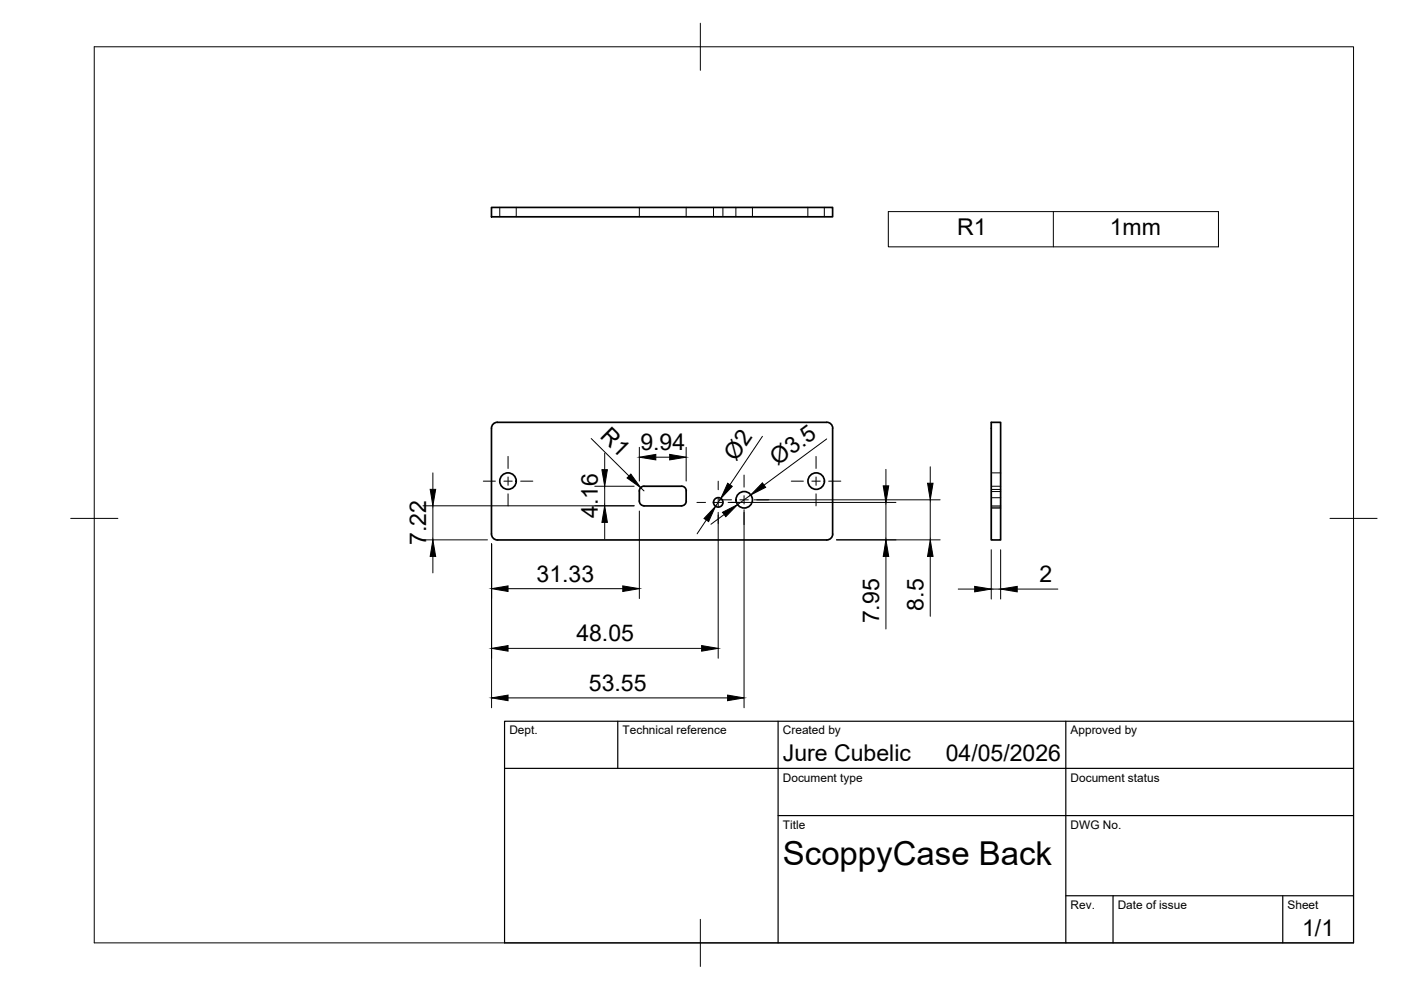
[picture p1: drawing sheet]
<svg xmlns="http://www.w3.org/2000/svg" width="297mm" height="210mm" viewBox="0 0 297 210" stroke-linecap="round" stroke-linejoin="round" font-family="sans-serif">
<!-- layer: Visible -->
<g fill="none" stroke="#000" stroke-width=".36">
<path d="M104.2 44h72.3v2h-72.3zM105.5 89.5h69.8a1.26 1.26 0 0 1 1.3 1.3M105.5 89.5a1.26 1.26 0 0 0-1.3 1.3v22.4a1.26 1.26 0 0 0 1.3 1.3M176.5 90.8v22.4M210.2 89.5h2v25h-2zM135.6 106.2v-2.1a.97 .97 0 0 1 .9-1h8a1.01 1.01 0 0 1 1 1v2.1M135.6 106.2a1.01 1.01 0 0 0 1 1M136.5 107.3h8M145.5 106.2a1.01 1.01 0 0 1-1 1M176.6 113.2a1.26 1.26 0 0 1-1.3 1.3h-69.8"/>
<circle cx="107.7" cy="102" r="1.75"/>
<circle cx="152.3" cy="106.5" r="1.01"/>
<circle cx="157.8" cy="106" r="1.75"/>
<circle cx="173" cy="102" r="1.75"/>
</g>
<!-- layer: Hidden -->
<g fill="none" stroke="#000" stroke-width=".21">
<path d="M106 44v2M109.5 44v2M135.6 44v2M145.5 44v2M151.3 44v2M153.3 44v2M156 44v2M159.5 44v2M171.3 44v2M174.8 44v2M210.2 107.3h2M210.2 103.1h2"/>
<path d="M210.2 105.5h2M210.2 107.5h2M210.2 104.2h2M210.2 107.7h2M210.2 103.8h2M210.2 100.3h2"/>
</g>
<!-- layer: BORDER -->
<path d="M20 9.9h267v190h-267zM148.5 4.9v10M15 109.9h10M282 109.9h10M148.5 194.9v10" fill="none" stroke="#000" stroke-width=".21"/>
<!-- layer: TITLEBLOCK -->
<path d="M107 152.9h180v47h-180zM131 152.9v10M165 152.9v47M226 152.9v47M107 162.9h180M165 172.9h122M226 189.9h61M236 189.9v10M272 189.9v10" fill="none" stroke="#000" stroke-width=".25"/>
<!-- layer: Smart Centers -->
<g fill="none" stroke="#000" stroke-width=".21">
<path d="M107.7 96.8v2.5M173 96.8v2.5M102.5 102h2.5M106.8 102h1.8M107.7 101.1v1.8M107.7 104.7v2.6M110.4 102h2.6M147.8 106.5h1.8M151.4 106.5h1.8M152.3 102v1.8M152.3 105.6v1.8M152.3 109.2v1.8"/>
<path d="M152.5 106h2.6M154.9 106.5h1.9M156.9 106h1.8M157.8 100.7v2.6M157.8 105.1v1.8M157.8 108.6v2.6M160.4 106h2.6M167.8 102h2.5M172.1 102h1.8M173 101.1v1.8M173 104.7v2.6M175.7 102h2.6"/>
</g>
<!-- layer: FD_Dimensions -->
<g fill="none" stroke="#000" stroke-width=".21">
<path d="M125.3 93l8 7.9M128.2 96.1v3.5M135.6 94.8v7.2M139 96.9h3M145.5 94.8v7.2M161.6 92.5l-6.8 10.3M175.3 93.1l-13.3 9.8M187.8 99.5v3.5M197.2 99v3.5M89.7 107.2h44.8M89.7 114.5h13.7M91.8 100.3v3.5"/>
<path d="M91.8 107.2v7.3M91.8 118v3.5M104.2 115.3v34.8M126.1 103.1h8.4M128.2 103.1v4.1M128.2 110.8v3.5M135.6 108.3v18.6M135.8 103.4l.7 .7M149.8 110.3l-2 2.9M152.3 108.6v31M152.8 105.7l-1.1 1.7M153.5 109.1l-2.8 2.1"/>
<path d="M154.4 106.5h35.5M157.8 108.1v42M159.2 104.9l-2.8 2.1M159.9 106h39.4M177.4 114.5h21.9M187.8 106.5v8M187.8 118v15.4M197.2 106v8.5M197.2 118v12.7M210.2 116.6v10.4M212.2 116.6v10.4M107.7 124.8h24.3"/>
<path d="M107.7 137.5h41.1M203.2 124.9h3.5M210.2 124.9h2M215.7 124.9h8.6M107.7 148h46.6"/>
</g>
<g fill="#000" stroke="#000" stroke-width=".21">
<path d="M127.6 99.6h1.2l-.6 3.5zM135.6 96.9l3.4-.6v1.2zM142 96.3l3.5 .6-3.5 .6zM91.2 103.8h1.2l-.6 3.4zM91.8 114.5l.6 3.5h-1.2zM128.2 107.2l.6 3.6h-1.2zM133.8 100.5l2 2.9-2.9-2.1zM151.7 107.4l-1.5 3.2-.9-.7zM153.2 108.6l3.2-1.6-2.5 2.6zM154.3 102.5l1 .6-2.5 2.6zM161.6 102.4l.7 .9-3.1 1.6zM187.3 103h1.1l-.6 3.5z"/>
<path d="M187.8 114.5l.6 3.5h-1.1zM196.7 102.5h1.1l-.6 3.5zM197.2 114.5l.6 3.5h-1.1zM104.2 124.8l3.5-.6v1.2zM104.2 137.5l3.5-.6v1.2zM132 124.2l3.6 .6-3.6 .6zM148.8 136.9l3.5 .6-3.5 .6zM206.7 124.3l3.5 .6-3.5 .6zM212.2 124.9l3.5-.6v1.2zM104.2 148l3.5-.6v1.2zM154.3 147.4l3.5 .6-3.5 .6z"/>
</g>
<!-- layer: Custom Tables -->
<path d="M188.3 44.9h70v7.4h-70zM223.3 44.9v7.4" fill="none" stroke="#000" stroke-width=".21"/>
<text font-size="7" x="166" y="183.4">ScoppyCase Back</text>
<g font-size="4.9">
<text x="203" y="49.8">R1</text>
<text x="235.3" y="49.8">1mm</text>
<text x="127.1" y="92.7" transform="rotate(45 127.1 92.7)">R1</text>
<text x="135.8" y="95.5">9.94</text>
<text x="156.1" y="98" transform="rotate(-56 156.1 98)">Ø2</text>
<text x="164.9" y="98.8" transform="rotate(-36 164.9 98.8)">Ø3.5</text>
<text x="126.7" y="109.8" transform="rotate(-90 126.7 109.8)">4.16</text>
<text x="90.4" y="115.6" transform="rotate(-90 90.4 115.6)">7.22</text>
<text x="113.8" y="123.4">31.33</text>
<text x="220.4" y="123.5">2</text>
<text x="195.8" y="129.5" transform="rotate(-90 195.8 129.5)">8.5</text>
<text x="122.2" y="136">48.05</text>
<text x="186.4" y="132.2" transform="rotate(-90 186.4 132.2)">7.95</text>
<text x="124.9" y="146.5">53.55</text>
<text x="166" y="161.4">Jure Cubelic</text>
<text x="200.5" y="161.4">04/05/2026</text>
<text x="276.1" y="198.6">1/1</text>
</g>
<g font-size="2.5">
<text x="108" y="155.7">Dept.</text>
<text x="132" y="155.7">Technical reference</text>
<text x="166" y="155.7">Created by</text>
<text x="227" y="155.7">Approved by</text>
<text x="166" y="165.7">Document type</text>
<text x="227" y="165.7">Document status</text>
<text x="166" y="175.7">Title</text>
<text x="227" y="175.7">DWG No.</text>
<text x="227" y="192.7">Rev.</text>
<text x="237" y="192.7">Date of issue</text>
<text x="273" y="192.7">Sheet</text>
</g>
</svg>
